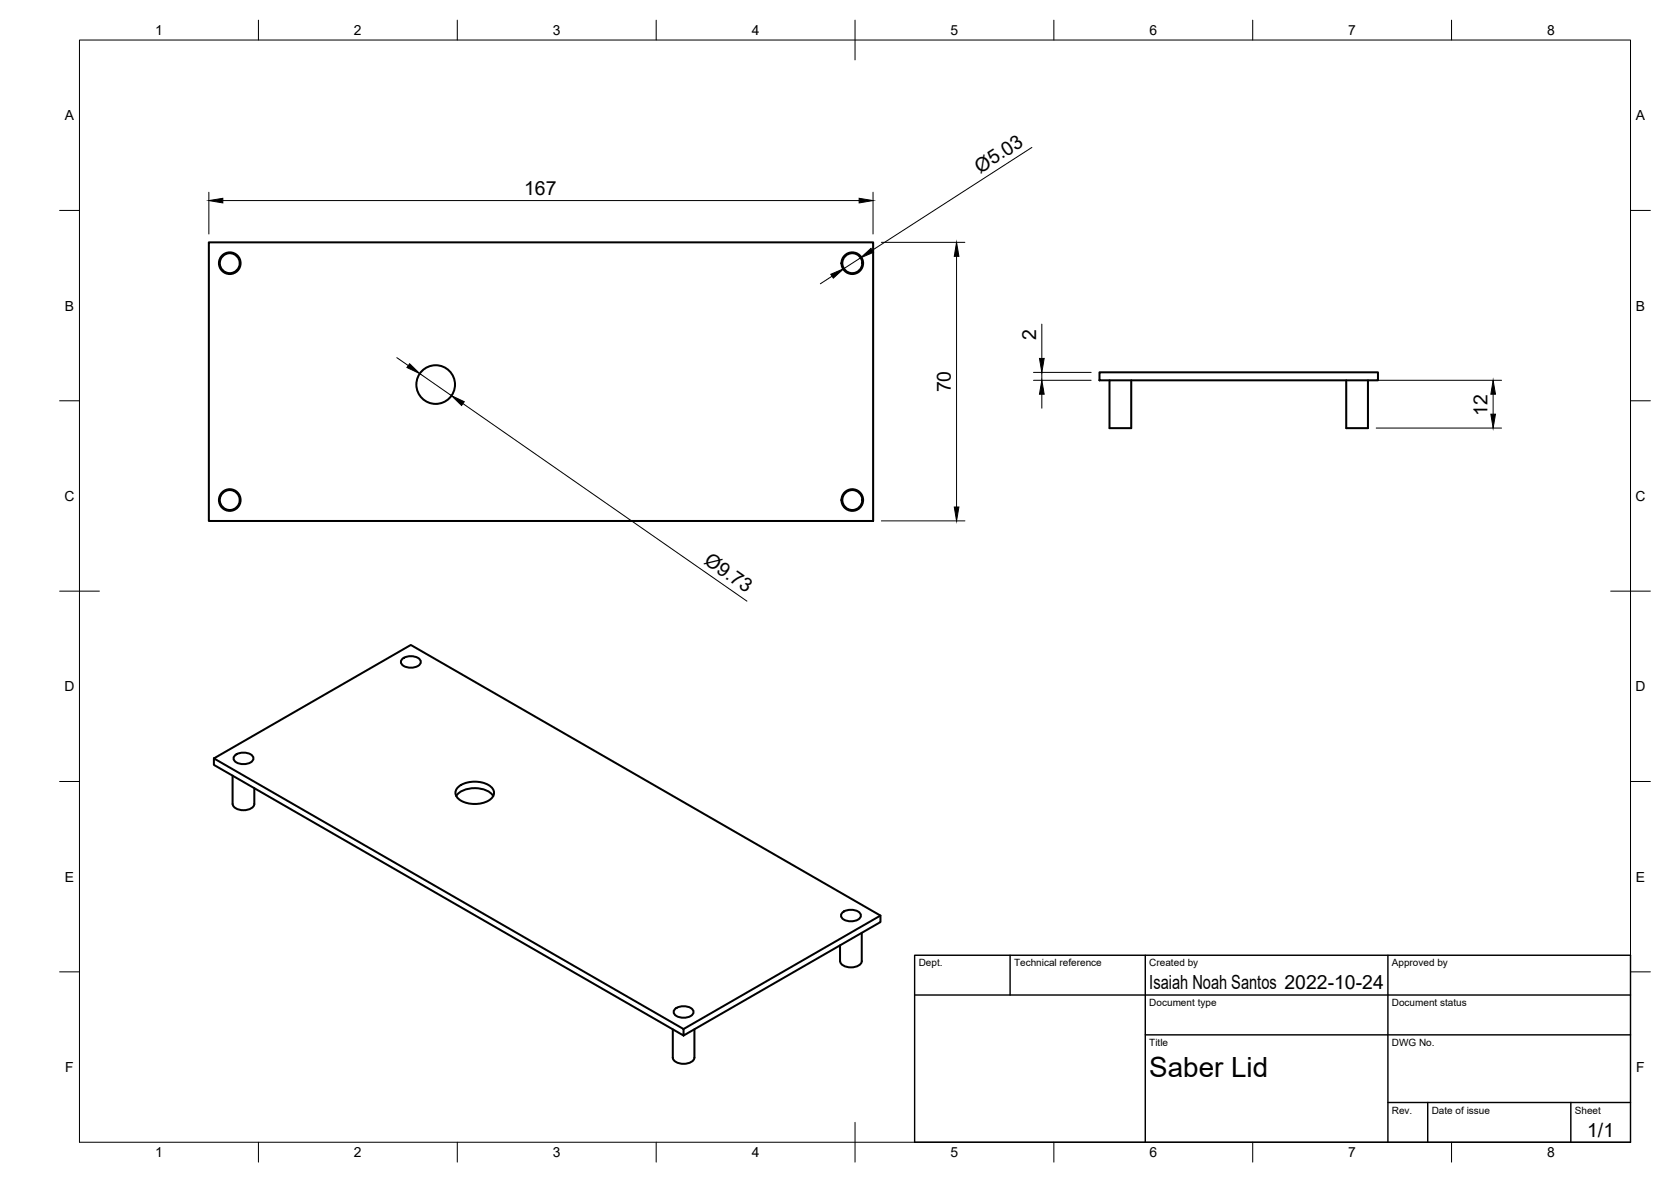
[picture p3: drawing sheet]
<svg xmlns="http://www.w3.org/2000/svg" width="420mm" height="297mm" viewBox="0 0 420 297" stroke-linecap="round" stroke-linejoin="round" font-family="sans-serif">
<!-- layer: Visible -->
<g fill="none" stroke="#000" stroke-width=".51">
<path d="M52.5 60.9h167v70h-167zM276.5 93.6h70v2h-70zM279 95.6v12h5.4v-12M338.5 95.6v12h5.5v-12M101.1 165.6a3.4 3.4 0 0 1 4.6 .4 1.57 1.57 0 0 1-1.8 1.7 3 3 0 0 1-3-1v-.7zM53.8 190.6l118.1 68v1.6l-118.1-68v-1.6l49.5-28.5 118.1 68v1.6l-49.5 28.5M58.5 194.9v7.1M59 189.9a3.4 3.4 0 0 1 4.7 .3 1.57 1.57 0 0 1-1.8 1.8 3 3 0 0 1-3.1-1.1v-.7zM63.9 198.1v3.9a2.4 2.4 0 0 1-2.7 1.6 2.4 2.4 0 0 1-2.7-1.6M115.3 197.7a6.9 6.9 0 0 1 8.6 .5 2.04 2.04 0 0 1-1.1 3 7.3 7.3 0 0 1-7.5-.4 1.89 1.89 0 0 1 0-3.1zM114.7 200a6.2 6.2 0 0 1 6.9-1.6l.7 .2a3.5 3.5 0 0 1 1.7 1.4M211.2 237.6v3.9"/>
<path d="M211.8 229.4a3.4 3.4 0 0 1 4.6 .3 1.57 1.57 0 0 1-1.8 1.8 3 3 0 0 1-3.1-1.1v-.7zM216.7 234.4v7.1a2.4 2.4 0 0 1-2.7 1.6 2.4 2.4 0 0 1-2.8-1.6M221.4 230.1l-49.5 28.5M169.2 258.7v7.1a2.4 2.4 0 0 0 2.7 1.5 2.4 2.4 0 0 0 2.7-1.5v-7.1M169.7 253.6a3.4 3.4 0 0 1 4.6 .3 1.57 1.57 0 0 1-1.8 1.8 3 3 0 0 1-3-1v-.8z"/>
<circle cx="57.8" cy="66.1" r="2.51"/>
<circle cx="57.8" cy="66.1" r="2.72"/>
<circle cx="214.3" cy="66.1" r="2.51"/>
<circle cx="214.3" cy="66.1" r="2.72"/>
<circle cx="109.5" cy="96.6" r="4.9"/>
<circle cx="57.8" cy="125.7" r="2.51"/>
<circle cx="57.8" cy="125.7" r="2.72"/>
<circle cx="214.3" cy="125.7" r="2.51"/>
<circle cx="214.3" cy="125.7" r="2.72"/>
</g>
<!-- layer: BORDER -->
<g fill="none" stroke="#000" stroke-width=".25">
<path d="M20 10.1h390v276.9h-390zM65 5.1v5M115 5.1v5M165 5.1v5M215 5.1v10M265 5.1v5M315 5.1v5M365 5.1v5M15 52.9h5M410 52.9h5M15 100.7h5M410 100.7h5"/>
<path d="M15 148.6h10M405 148.6h10M15 196.4h5M410 196.4h5M15 244.2h5M410 244.2h5M65 287v5M115 287v5M165 287v5M215 282.1v9.9M265 287v5M315 287v5"/>
<path d="M365 287v5"/>
</g>
<!-- layer: TITLEBLOCK -->
<path d="M230 240.1h180v46.9h-180zM230 250h180M254 240.1v9.9M288 240.1v46.9M349 240.1v46.9M288 260.1h122M349 277.1h61M359 277.1v9.9M395 277.1v9.9" fill="none" stroke="#000" stroke-width=".36"/>
<!-- layer: FD_Dimensions -->
<g fill="none" stroke="#000" stroke-width=".25">
<path d="M259.5 37l-40.2 25.9M52.5 48.3v10.5M56 50.4h160M219.5 48.3v10.5M209.2 69.4l-2.9 1.9M216.4 64.8l-4.2 2.7M221.6 60.9h21M240.5 64.4v63M99.8 89.9l2.9 2M105.5 93.9l8 5.5M259.9 95.6h14.5M259.9 93.6h14.5"/>
<path d="M262 81.5v8.6M262 93.6v2M262 99.1v3.5M346 95.6h31.5M375.4 99.1v5M116.4 101.4l71.4 49.7M346 107.6h31.5M221.6 130.9h21"/>
</g>
<path d="M52.5 50.4l3.5-.6v1.2zM216 49.8l3.5 .6-3.5 .6zM208.9 68.9l3.3-1.4-2.7 2.4zM216.4 64.8l2.6-2.4 .6 1zM240.5 60.9l.6 3.5h-1.2zM103 91.4l2.5 2.5-3.2-1.5zM262 95.6l.6 3.5h-1.2zM261.4 90.1h1.2l-.6 3.5zM375.4 95.6l.6 3.5h-1.1zM113.5 99.4l3.2 1.6-.6 .9zM374.9 104.1h1.1l-.6 3.5zM239.9 127.4h1.2l-.6 3.5z" fill="#000" stroke="#000" stroke-width=".25"/>
<text font-size="7" x="289" y="270.6">Saber Lid</text>
<g font-size="4.9">
<text x="246.4" y="43.6" transform="rotate(-33 246.4 43.6)">Ø5.03</text>
<text x="131.8" y="48.9">167</text>
<text x="260.6" y="85.3" transform="rotate(-90 260.6 85.3)">2</text>
<text x="239.1" y="98.6" transform="rotate(-90 239.1 98.6)">70</text>
<text x="374" y="104.4" transform="rotate(-90 374 104.4)">12</text>
<text x="176.8" y="141.5" transform="rotate(35 176.8 141.5)">Ø9.73</text>
<text x="289" y="248.5">Isaiah Noah Santos 2022-10-24</text>
<text x="399.1" y="285.7">1/1</text>
</g>
<g font-size="3.5">
<text x="39" y="8.8">1</text>
<text x="89" y="8.8">2</text>
<text x="139" y="8.8">3</text>
<text x="189" y="8.8">4</text>
<text x="239" y="8.8">5</text>
<text x="289" y="8.8">6</text>
<text x="339" y="8.8">7</text>
<text x="389" y="8.8">8</text>
<text x="16.3" y="30.2">A</text>
<text x="411.3" y="30.2">A</text>
<text x="16.3" y="78">B</text>
<text x="411.3" y="78">B</text>
<text x="16.2" y="125.9">C</text>
<text x="411.2" y="125.9">C</text>
<text x="16.2" y="173.7">D</text>
<text x="411.2" y="173.7">D</text>
<text x="16.3" y="221.6">E</text>
<text x="411.3" y="221.6">E</text>
<text x="16.4" y="269.4">F</text>
<text x="411.4" y="269.4">F</text>
<text x="39" y="290.8">1</text>
<text x="89" y="290.8">2</text>
<text x="139" y="290.8">3</text>
<text x="189" y="290.8">4</text>
<text x="239" y="290.8">5</text>
<text x="289" y="290.8">6</text>
<text x="339" y="290.8">7</text>
<text x="389" y="290.8">8</text>
</g>
<g font-size="2.5">
<text x="231" y="242.9">Dept.</text>
<text x="255" y="242.9">Technical reference</text>
<text x="289" y="242.9">Created by</text>
<text x="350" y="242.9">Approved by</text>
<text x="289" y="252.8">Document type</text>
<text x="350" y="252.8">Document status</text>
<text x="289" y="262.9">Title</text>
<text x="350" y="262.9">DWG No.</text>
<text x="350" y="279.9">Rev.</text>
<text x="360" y="279.9">Date of issue</text>
<text x="396" y="279.9">Sheet</text>
</g>
</svg>
